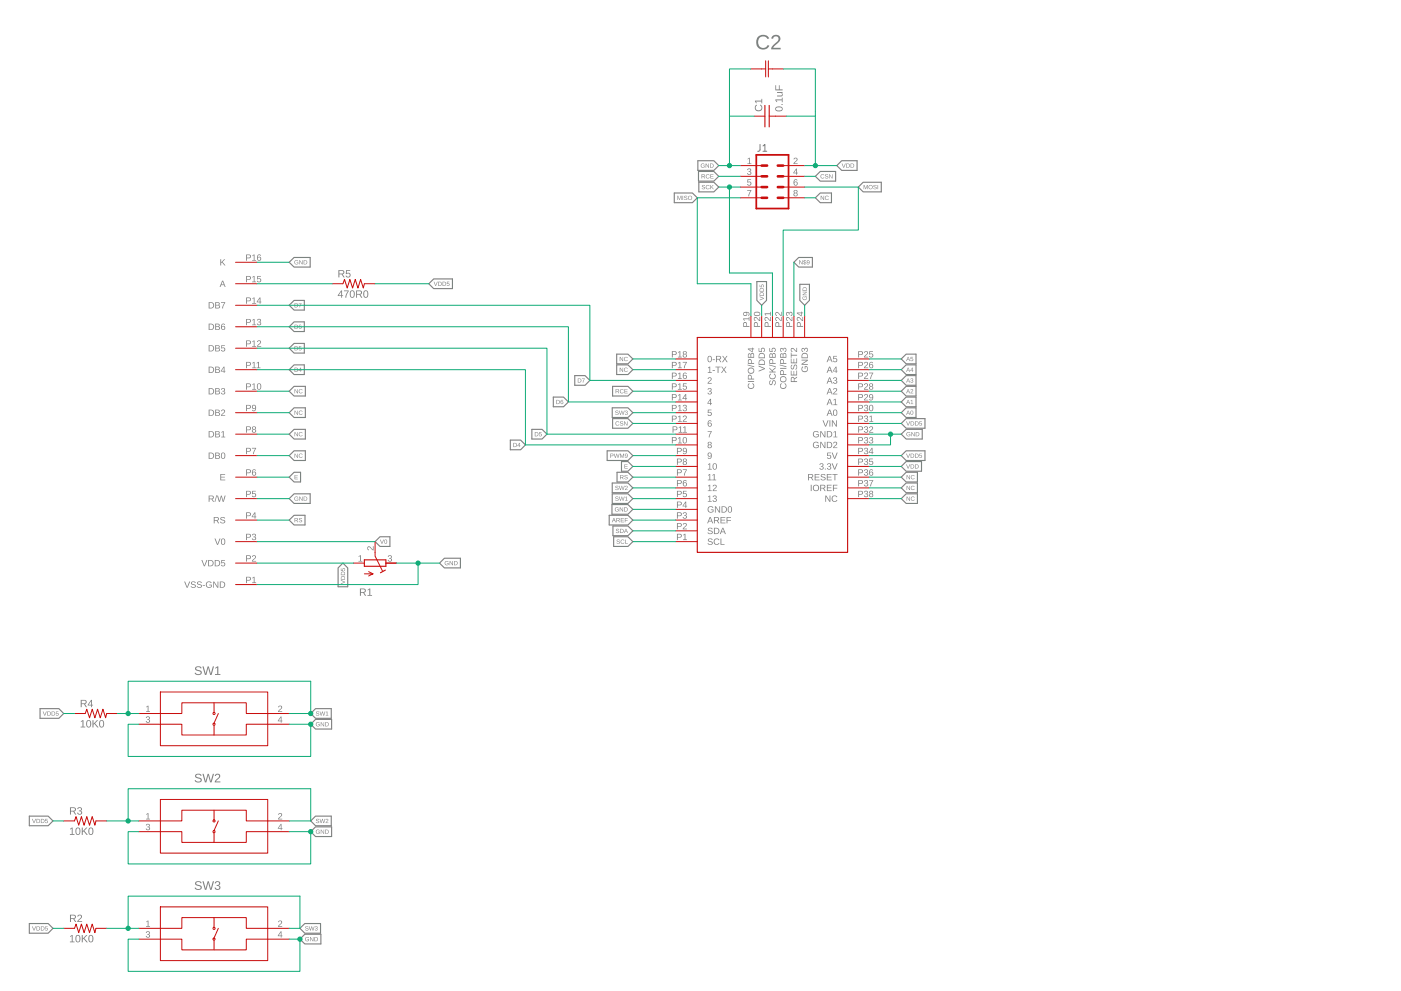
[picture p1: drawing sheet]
<?xml version="1.0" encoding="utf-8"?>
<!DOCTYPE eagle SYSTEM "eagle.dtd">
<!--
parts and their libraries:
3D_MIG_Controller: COPYRIGHT: Copyright (C) 2018 Accelerated Designs. All rights reserved
3D_MIG_Controller: COPYRIGHT: Copyright (C) 2023 Ultra Librarian. All rights reserved.
-->
<eagle version="9.6.2">
<drawing>
<settings>
<setting alwaysvectorfont="no"/>
<setting verticaltext="up"/>
</settings>
<grid distance="0.1" unitdist="inch" unit="inch" style="lines" multiple="1" display="no" altdistance="0.01" altunitdist="inch" altunit="inch"/>
<schematic xreflabel="%F%N/%S.%C%R" xrefpart="/%S.%C%R">
<libraries>
<library name="3D_MIG_Controller">
<symbols>
<symbol name="ADM1602K_1_X_16_HEADER_GENERIC_.1INCH">
<pin name="VSS-GND" x="-7.62" y="-15.24" length="middle"/>
<pin name="VDD5" x="-7.62" y="-10.16" length="middle"/>
<pin name="V0" x="-7.62" y="-5.08" length="middle"/>
<pin name="RS" x="-7.62" y="0" length="middle"/>
<pin name="R/W" x="-7.62" y="5.08" length="middle"/>
<pin name="E" x="-7.62" y="10.16" length="middle"/>
<pin name="DB0" x="-7.62" y="15.24" length="middle"/>
<pin name="DB1" x="-7.62" y="20.32" length="middle"/>
<pin name="DB2" x="-7.62" y="25.4" length="middle"/>
<pin name="DB3" x="-7.62" y="30.48" length="middle"/>
<pin name="DB4" x="-7.62" y="35.56" length="middle"/>
<pin name="DB5" x="-7.62" y="40.64" length="middle"/>
<pin name="DB6" x="-7.62" y="45.72" length="middle"/>
<pin name="DB7" x="-7.62" y="50.8" length="middle"/>
<pin name="A" x="-7.62" y="55.88" length="middle"/>
<pin name="K" x="-7.62" y="60.96" length="middle"/>
</symbol>
<symbol name="CONN_04X2">
<wire x1="3.81" y1="-7.62" x2="-3.81" y2="-7.62" width="0.4064" layer="94"/>
<wire x1="1.27" y1="-2.54" x2="2.54" y2="-2.54" width="0.6096" layer="94"/>
<wire x1="-3.81" y1="5.08" x2="-3.81" y2="-7.62" width="0.4064" layer="94"/>
<wire x1="3.81" y1="-7.62" x2="3.81" y2="5.08" width="0.4064" layer="94"/>
<wire x1="-3.81" y1="5.08" x2="3.81" y2="5.08" width="0.4064" layer="94"/>
<wire x1="1.27" y1="2.54" x2="2.54" y2="2.54" width="0.6096" layer="94"/>
<wire x1="1.27" y1="0" x2="2.54" y2="0" width="0.6096" layer="94"/>
<wire x1="-1.27" y1="-2.54" x2="-2.54" y2="-2.54" width="0.6096" layer="94"/>
<wire x1="-1.27" y1="2.54" x2="-2.54" y2="2.54" width="0.6096" layer="94"/>
<wire x1="-1.27" y1="0" x2="-2.54" y2="0" width="0.6096" layer="94"/>
<text x="-3.81" y="-9.906" size="1.778" layer="96" font="vector">&gt;VALUE</text>
<text x="-3.81" y="5.588" size="1.778" layer="95" font="vector">&gt;NAME</text>
<pin name="6" x="7.62" y="-2.54" visible="pad" length="middle" direction="pas" swaplevel="1" rot="R180"/>
<pin name="4" x="7.62" y="0" visible="pad" length="middle" direction="pas" swaplevel="1" rot="R180"/>
<pin name="2" x="7.62" y="2.54" visible="pad" length="middle" direction="pas" swaplevel="1" rot="R180"/>
<pin name="5" x="-7.62" y="-2.54" visible="pad" length="middle" direction="pas" swaplevel="1"/>
<pin name="3" x="-7.62" y="0" visible="pad" length="middle" direction="pas" swaplevel="1"/>
<pin name="1" x="-7.62" y="2.54" visible="pad" length="middle" direction="pas" swaplevel="1"/>
<pin name="7" x="-7.62" y="-5.08" visible="pad" length="middle" direction="pas" swaplevel="1"/>
<pin name="8" x="7.62" y="-5.08" visible="pad" length="middle" direction="pas" swaplevel="1" rot="R180"/>
<wire x1="1.27" y1="-5.08" x2="2.54" y2="-5.08" width="0.6096" layer="94"/>
<wire x1="-1.27" y1="-5.08" x2="-2.54" y2="-5.08" width="0.6096" layer="94"/>
</symbol>
<symbol name="SW_1SW_4P_2">
<pin name="1" x="2.54" y="0" visible="pad" length="middle" direction="pas"/>
<pin name="3" x="2.54" y="-2.54" visible="pad" length="middle" direction="pas"/>
<pin name="4" x="38.1" y="-2.54" visible="pad" length="middle" direction="pas" rot="R180"/>
<pin name="2" x="38.1" y="0" visible="pad" length="middle" direction="pas" rot="R180"/>
<wire x1="7.62" y1="5.08" x2="7.62" y2="0" width="0.1524" layer="94"/>
<wire x1="7.62" y1="0" x2="7.62" y2="-2.54" width="0.1524" layer="94"/>
<wire x1="7.62" y1="-2.54" x2="7.62" y2="-7.62" width="0.1524" layer="94"/>
<wire x1="7.62" y1="-7.62" x2="33.02" y2="-7.62" width="0.1524" layer="94"/>
<wire x1="33.02" y1="-7.62" x2="33.02" y2="-2.54" width="0.1524" layer="94"/>
<wire x1="33.02" y1="-2.54" x2="33.02" y2="0" width="0.1524" layer="94"/>
<wire x1="33.02" y1="0" x2="33.02" y2="5.08" width="0.1524" layer="94"/>
<wire x1="33.02" y1="5.08" x2="7.62" y2="5.08" width="0.1524" layer="94"/>
<wire x1="7.62" y1="0" x2="12.7" y2="0" width="0.1524" layer="94"/>
<wire x1="12.7" y1="0" x2="12.7" y2="2.54" width="0.1524" layer="94"/>
<wire x1="12.7" y1="2.54" x2="20.32" y2="2.54" width="0.1524" layer="94"/>
<wire x1="20.32" y1="2.54" x2="27.94" y2="2.54" width="0.1524" layer="94"/>
<wire x1="27.94" y1="2.54" x2="27.94" y2="0" width="0.1524" layer="94"/>
<wire x1="27.94" y1="0" x2="33.02" y2="0" width="0.1524" layer="94"/>
<wire x1="33.02" y1="-2.54" x2="27.94" y2="-2.54" width="0.1524" layer="94"/>
<wire x1="27.94" y1="-2.54" x2="27.94" y2="-5.08" width="0.1524" layer="94"/>
<wire x1="27.94" y1="-5.08" x2="20.32" y2="-5.08" width="0.1524" layer="94"/>
<wire x1="20.32" y1="-5.08" x2="12.7" y2="-5.08" width="0.1524" layer="94"/>
<wire x1="12.7" y1="-5.08" x2="12.7" y2="-2.54" width="0.1524" layer="94"/>
<wire x1="12.7" y1="-2.54" x2="7.62" y2="-2.54" width="0.1524" layer="94"/>
<wire x1="20.32" y1="2.54" x2="20.32" y2="0.254" width="0.1524" layer="94"/>
<wire x1="20.32" y1="-2.794" x2="20.32" y2="-5.08" width="0.1524" layer="94"/>
<wire x1="21.336" y1="0" x2="20.32" y2="-2.286" width="0.1524" layer="94"/>
<wire x1="20.32" y1="-0.254" x2="20.32" y2="0.254" width="0.127" layer="94" curve="-180"/>
<wire x1="20.32" y1="0.254" x2="20.32" y2="-0.254" width="0.127" layer="94" curve="-180"/>
<wire x1="20.32" y1="-2.794" x2="20.32" y2="-2.286" width="0.127" layer="94" curve="-180"/>
<wire x1="20.32" y1="-2.286" x2="20.32" y2="-2.794" width="0.127" layer="94" curve="-180"/>
<text x="15.5956" y="9.1186" size="2.0828" layer="95" ratio="6" rot="SR0">&gt;Name</text>
<text x="14.9606" y="6.5786" size="2.0828" layer="96" ratio="6" rot="SR0">&gt;Value</text>
</symbol>
<symbol name="ARDUINO_R3">
<pin name="SCL" x="-5.08" y="0" length="middle"/>
<pin name="SDA" x="-5.08" y="2.54" length="middle"/>
<pin name="AREF" x="-5.08" y="5.08" length="middle"/>
<pin name="GND0" x="-5.08" y="7.62" length="middle"/>
<pin name="13" x="-5.08" y="10.16" length="middle"/>
<pin name="12" x="-5.08" y="12.7" length="middle"/>
<pin name="11" x="-5.08" y="15.24" length="middle"/>
<pin name="10" x="-5.08" y="17.78" length="middle"/>
<pin name="9" x="-5.08" y="20.32" length="middle"/>
<pin name="8" x="-5.08" y="22.86" length="middle"/>
<pin name="7" x="-5.08" y="25.4" length="middle"/>
<pin name="6" x="-5.08" y="27.94" length="middle"/>
<pin name="5" x="-5.08" y="30.48" length="middle"/>
<pin name="4" x="-5.08" y="33.02" length="middle"/>
<pin name="3" x="-5.08" y="35.56" length="middle"/>
<pin name="2" x="-5.08" y="38.1" length="middle"/>
<pin name="1-TX" x="-5.08" y="40.64" length="middle"/>
<pin name="0-RX" x="-5.08" y="43.18" length="middle"/>
<pin name="CIPO/PB4" x="12.7" y="53.34" length="middle" rot="R270"/>
<pin name="VDD5" x="15.24" y="53.34" length="middle" rot="R270"/>
<pin name="SCK/PB5" x="17.78" y="53.34" length="middle" rot="R270"/>
<pin name="COPI/PB3" x="20.32" y="53.34" length="middle" rot="R270"/>
<pin name="RESET2" x="22.86" y="53.34" length="middle" rot="R270"/>
<pin name="GND3" x="25.4" y="53.34" length="middle" rot="R270"/>
<pin name="A5" x="40.64" y="43.18" length="middle" rot="R180"/>
<pin name="A4" x="40.64" y="40.64" length="middle" rot="R180"/>
<pin name="A3" x="40.64" y="38.1" length="middle" rot="R180"/>
<pin name="A2" x="40.64" y="35.56" length="middle" rot="R180"/>
<pin name="A1" x="40.64" y="33.02" length="middle" rot="R180"/>
<pin name="A0" x="40.64" y="30.48" length="middle" rot="R180"/>
<pin name="VIN" x="40.64" y="27.94" length="middle" rot="R180"/>
<pin name="GND1" x="40.64" y="25.4" length="middle" rot="R180"/>
<pin name="GND2" x="40.64" y="22.86" length="middle" rot="R180"/>
<pin name="5V" x="40.64" y="20.32" length="middle" rot="R180"/>
<pin name="3.3V" x="40.64" y="17.78" length="middle" rot="R180"/>
<pin name="RESET" x="40.64" y="15.24" length="middle" rot="R180"/>
<pin name="IOREF" x="40.64" y="12.7" length="middle" rot="R180"/>
<pin name="NC" x="40.64" y="10.16" length="middle" rot="R180"/>
<wire x1="0" y1="48.26" x2="0" y2="-2.54" width="0.254" layer="94"/>
<wire x1="0" y1="-2.54" x2="35.56" y2="-2.54" width="0.254" layer="94"/>
<wire x1="35.56" y1="-2.54" x2="35.56" y2="48.26" width="0.254" layer="94"/>
<wire x1="35.56" y1="48.26" x2="0" y2="48.26" width="0.254" layer="94"/>
</symbol>
<symbol name="R-TRIM-1">
<wire x1="0.762" y1="2.54" x2="0" y2="2.54" width="0.254" layer="94"/>
<wire x1="-0.762" y1="2.54" x2="-0.762" y2="-2.54" width="0.254" layer="94"/>
<wire x1="0.762" y1="-2.54" x2="0.762" y2="2.54" width="0.254" layer="94"/>
<wire x1="2.54" y1="0" x2="1.651" y2="0" width="0.1524" layer="94"/>
<wire x1="1.651" y1="0" x2="-1.8796" y2="1.7526" width="0.1524" layer="94"/>
<wire x1="0" y1="2.54" x2="0" y2="5.08" width="0.1524" layer="94"/>
<wire x1="0" y1="2.54" x2="-0.762" y2="2.54" width="0.254" layer="94"/>
<wire x1="-0.762" y1="-2.54" x2="0.762" y2="-2.54" width="0.254" layer="94"/>
<wire x1="-2.286" y1="1.27" x2="-1.651" y2="2.413" width="0.254" layer="94"/>
<wire x1="-2.54" y1="-2.54" x2="-2.54" y2="-0.508" width="0.1524" layer="94"/>
<wire x1="-2.54" y1="-0.508" x2="-3.048" y2="-1.524" width="0.1524" layer="94"/>
<wire x1="-2.54" y1="-0.508" x2="-2.032" y2="-1.524" width="0.1524" layer="94"/>
<text x="-5.969" y="-3.81" size="1.778" layer="95" rot="R90">&gt;NAME</text>
<text x="-3.81" y="-3.81" size="1.778" layer="96" rot="R90">&gt;VALUE</text>
<pin name="A" x="0" y="-5.08" visible="pad" length="short" direction="pas" rot="R90"/>
<pin name="E" x="0" y="5.08" visible="pad" length="short" direction="pas" rot="R270"/>
<pin name="S" x="5.08" y="0" visible="pad" length="short" direction="pas" rot="R180"/>
</symbol>
<symbol name="R-US">
<wire x1="-2.54" y1="0" x2="-2.159" y2="1.016" width="0.2032" layer="94"/>
<wire x1="-2.159" y1="1.016" x2="-1.524" y2="-1.016" width="0.2032" layer="94"/>
<wire x1="-1.524" y1="-1.016" x2="-0.889" y2="1.016" width="0.2032" layer="94"/>
<wire x1="-0.889" y1="1.016" x2="-0.254" y2="-1.016" width="0.2032" layer="94"/>
<wire x1="-0.254" y1="-1.016" x2="0.381" y2="1.016" width="0.2032" layer="94"/>
<wire x1="0.381" y1="1.016" x2="1.016" y2="-1.016" width="0.2032" layer="94"/>
<wire x1="1.016" y1="-1.016" x2="1.651" y2="1.016" width="0.2032" layer="94"/>
<wire x1="1.651" y1="1.016" x2="2.286" y2="-1.016" width="0.2032" layer="94"/>
<wire x1="2.286" y1="-1.016" x2="2.54" y2="0" width="0.2032" layer="94"/>
<text x="-3.81" y="1.4986" size="1.778" layer="95">&gt;NAME</text>
<text x="-3.81" y="-3.302" size="1.778" layer="96">&gt;VALUE</text>
<pin name="2" x="5.08" y="0" visible="off" length="short" direction="pas" swaplevel="1" rot="R180"/>
<pin name="1" x="-5.08" y="0" visible="off" length="short" direction="pas" swaplevel="1"/>
</symbol>
<symbol name="CAPH">
<pin name="2" x="7.62" y="0" visible="off" length="short" direction="pas" swaplevel="1" rot="R180"/>
<pin name="1" x="0" y="0" visible="off" length="short" direction="pas" swaplevel="1"/>
<wire x1="3.4798" y1="0" x2="3.4798" y2="1.905" width="0.2032" layer="94"/>
<wire x1="4.1148" y1="0" x2="4.1148" y2="1.905" width="0.2032" layer="94"/>
<text x="-5.1562" y="-5.5372" size="3.4798" layer="96" ratio="10" rot="SR0">&gt;Value</text>
<text x="-4.0894" y="2.0828" size="3.4798" layer="95" ratio="10" rot="SR0">&gt;Name</text>
<text x="-5.1562" y="-5.5372" size="3.4798" layer="96" ratio="10" rot="SR0">&gt;Value</text>
<text x="-4.0894" y="2.0828" size="3.4798" layer="95" ratio="10" rot="SR0">&gt;Name</text>
<text x="-5.1562" y="-5.5372" size="3.4798" layer="96" ratio="10" rot="SR0">&gt;Value</text>
<text x="-4.0894" y="2.0828" size="3.4798" layer="95" ratio="10" rot="SR0">&gt;Name</text>
<wire x1="3.4798" y1="-1.905" x2="3.4798" y2="0" width="0.2032" layer="94"/>
<wire x1="4.1148" y1="-1.905" x2="4.1148" y2="0" width="0.2032" layer="94"/>
<wire x1="4.1148" y1="0" x2="5.08" y2="0" width="0.2032" layer="94"/>
<wire x1="2.54" y1="0" x2="3.4798" y2="0" width="0.2032" layer="94"/>
<text x="-5.1562" y="-5.5372" size="3.4798" layer="96" ratio="10" rot="SR0">&gt;Value</text>
<text x="-4.0894" y="2.0828" size="3.4798" layer="95" ratio="10" rot="SR0">&gt;Name</text>
</symbol>
<symbol name="CAP_NON_POLARIZED">
<wire x1="-2.54" y1="0" x2="2.54" y2="0" width="0.254" layer="94"/>
<wire x1="0" y1="-1.016" x2="0" y2="-2.54" width="0.1524" layer="94"/>
<text x="1.016" y="0.635" size="1.778" layer="95">&gt;NAME</text>
<text x="1.016" y="-4.191" size="1.778" layer="96">&gt;VALUE</text>
<pin name="1" x="0" y="2.54" visible="off" length="short" direction="pas" swaplevel="1" rot="R270"/>
<pin name="2" x="0" y="-5.08" visible="off" length="short" direction="pas" swaplevel="1" rot="R90"/>
<wire x1="-2.54" y1="-1.016" x2="2.54" y2="-1.016" width="0.254" layer="94"/>
</symbol>
</symbols>
<devicesets>
<deviceset name="ADM1602K" prefix="LCD" uservalue="yes">
<gates>
<gate name="G$1" symbol="ADM1602K_1_X_16_HEADER_GENERIC_.1INCH" x="2.54" y="-22.86"/>
</gates>
<devices>
<device name="" package="ADM1602K">
<connects>
<connect gate="G$1" pin="A" pad="P15"/>
<connect gate="G$1" pin="DB0" pad="P7"/>
<connect gate="G$1" pin="DB1" pad="P8"/>
<connect gate="G$1" pin="DB2" pad="P9"/>
<connect gate="G$1" pin="DB3" pad="P10"/>
<connect gate="G$1" pin="DB4" pad="P11"/>
<connect gate="G$1" pin="DB5" pad="P12"/>
<connect gate="G$1" pin="DB6" pad="P13"/>
<connect gate="G$1" pin="DB7" pad="P14"/>
<connect gate="G$1" pin="E" pad="P6"/>
<connect gate="G$1" pin="K" pad="P16"/>
<connect gate="G$1" pin="R/W" pad="P5"/>
<connect gate="G$1" pin="RS" pad="P4"/>
<connect gate="G$1" pin="V0" pad="P3"/>
<connect gate="G$1" pin="VDD5" pad="P2"/>
<connect gate="G$1" pin="VSS-GND" pad="P1"/>
</connects>
<technologies>
<technology name=""/>
</technologies>
</device>
</devices>
</deviceset>
<deviceset name="CONN_04X2" prefix="J" uservalue="yes">
<gates>
<gate name="G$1" symbol="CONN_04X2" x="-0.254" y="1.27"/>
</gates>
<devices>
<device name="" package="2X4">
<connects>
<connect gate="G$1" pin="1" pad="1"/>
<connect gate="G$1" pin="2" pad="2"/>
<connect gate="G$1" pin="3" pad="3"/>
<connect gate="G$1" pin="4" pad="4"/>
<connect gate="G$1" pin="5" pad="5"/>
<connect gate="G$1" pin="6" pad="6"/>
<connect gate="G$1" pin="7" pad="7"/>
<connect gate="G$1" pin="8" pad="8"/>
</connects>
<technologies>
<technology name=""/>
</technologies>
</device>
</devices>
</deviceset>
<deviceset name="PTS810SJG250SMTRLFS" prefix="SW">
<gates>
<gate name="A" symbol="SW_1SW_4P_2" x="0" y="0"/>
</gates>
<devices>
<device name="" package="PTS810">
<connects>
<connect gate="A" pin="1" pad="1"/>
<connect gate="A" pin="2" pad="2"/>
<connect gate="A" pin="3" pad="3"/>
<connect gate="A" pin="4" pad="4"/>
</connects>
<technologies>
<technology name="">
<attribute name="BUILT_BY" value="EMA_Cory" constant="no"/>
<attribute name="COPYRIGHT" value="Copyright (C) 2018 Accelerated Designs. All rights reserved" constant="no"/>
<attribute name="DATASHEET" value="https://www.ckswitches.com/products/tactile/PTS810/#PTS810SJG250SMTRLFS" constant="no"/>
<attribute name="MANUFACTURER_PART_NUMBER" value="PTS810SJG250SMTRLFS" constant="no"/>
<attribute name="VENDOR" value="C&amp;K" constant="no"/>
</technology>
</technologies>
</device>
</devices>
</deviceset>
<deviceset name="ARDUINO_R3" prefix="AR" uservalue="yes">
<gates>
<gate name="G$1" symbol="ARDUINO_R3" x="-17.78" y="-25.4"/>
</gates>
<devices>
<device name="" package="ARDUINO_R3">
<connects>
<connect gate="G$1" pin="0-RX" pad="P18"/>
<connect gate="G$1" pin="1-TX" pad="P17"/>
<connect gate="G$1" pin="10" pad="P8"/>
<connect gate="G$1" pin="11" pad="P7"/>
<connect gate="G$1" pin="12" pad="P6"/>
<connect gate="G$1" pin="13" pad="P5"/>
<connect gate="G$1" pin="2" pad="P16"/>
<connect gate="G$1" pin="3" pad="P15"/>
<connect gate="G$1" pin="3.3V" pad="P35"/>
<connect gate="G$1" pin="4" pad="P14"/>
<connect gate="G$1" pin="5" pad="P13"/>
<connect gate="G$1" pin="5V" pad="P34"/>
<connect gate="G$1" pin="6" pad="P12"/>
<connect gate="G$1" pin="7" pad="P11"/>
<connect gate="G$1" pin="8" pad="P10"/>
<connect gate="G$1" pin="9" pad="P9"/>
<connect gate="G$1" pin="A0" pad="P30"/>
<connect gate="G$1" pin="A1" pad="P29"/>
<connect gate="G$1" pin="A2" pad="P28"/>
<connect gate="G$1" pin="A3" pad="P27"/>
<connect gate="G$1" pin="A4" pad="P26"/>
<connect gate="G$1" pin="A5" pad="P25"/>
<connect gate="G$1" pin="AREF" pad="P3"/>
<connect gate="G$1" pin="CIPO/PB4" pad="P19"/>
<connect gate="G$1" pin="COPI/PB3" pad="P22"/>
<connect gate="G$1" pin="GND0" pad="P4"/>
<connect gate="G$1" pin="GND1" pad="P32"/>
<connect gate="G$1" pin="GND2" pad="P33"/>
<connect gate="G$1" pin="GND3" pad="P24"/>
<connect gate="G$1" pin="IOREF" pad="P37"/>
<connect gate="G$1" pin="NC" pad="P38"/>
<connect gate="G$1" pin="RESET" pad="P36"/>
<connect gate="G$1" pin="RESET2" pad="P23"/>
<connect gate="G$1" pin="SCK/PB5" pad="P21"/>
<connect gate="G$1" pin="SCL" pad="P1"/>
<connect gate="G$1" pin="SDA" pad="P2"/>
<connect gate="G$1" pin="VDD5" pad="P20"/>
<connect gate="G$1" pin="VIN" pad="P31"/>
</connects>
<technologies>
<technology name=""/>
</technologies>
</device>
</devices>
</deviceset>
<deviceset name="R-TRIMM" prefix="R" uservalue="yes">
<gates>
<gate name="G$1" symbol="R-TRIM-1" x="0" y="0"/>
</gates>
<devices>
<device name="3103" package="RTRIM3103">
<connects>
<connect gate="G$1" pin="A" pad="1"/>
<connect gate="G$1" pin="E" pad="3"/>
<connect gate="G$1" pin="S" pad="2"/>
</connects>
<technologies>
<technology name=""/>
</technologies>
</device>
</devices>
</deviceset>
<deviceset name="R_0402_10K0" prefix="R" uservalue="yes">
<gates>
<gate name="G$1" symbol="R-US" x="0" y="0"/>
</gates>
<devices>
<device name="" package="0402">
<connects>
<connect gate="G$1" pin="1" pad="P$1"/>
<connect gate="G$1" pin="2" pad="P$2"/>
</connects>
<technologies>
<technology name="">
<attribute name="PARTNO" value="RMCF0402JT10K0" constant="no"/>
<attribute name="VALUE" value="10K0" constant="no"/>
</technology>
</technologies>
</device>
</devices>
</deviceset>
<deviceset name="R_0402_470R0" prefix="R" uservalue="yes">
<gates>
<gate name="G$1" symbol="R-US" x="0" y="0"/>
</gates>
<devices>
<device name="" package="0402">
<connects>
<connect gate="G$1" pin="1" pad="P$1"/>
<connect gate="G$1" pin="2" pad="P$2"/>
</connects>
<technologies>
<technology name="">
<attribute name="PARTNO" value="RMCF0402JT470R" constant="no"/>
<attribute name="VALUE" value="470R0" constant="no"/>
</technology>
</technologies>
</device>
</devices>
</deviceset>
<deviceset name="CAP_470UF_RAD_TH" prefix="C">
<gates>
<gate name="A" symbol="CAPH" x="0" y="0" swaplevel="1"/>
</gates>
<devices>
<device name="" package="CAP_YX_10X16_RUB">
<connects>
<connect gate="A" pin="1" pad="1"/>
<connect gate="A" pin="2" pad="2"/>
</connects>
<technologies>
<technology name="">
<attribute name="COPYRIGHT" value="Copyright (C) 2023 Ultra Librarian. All rights reserved." constant="no"/>
<attribute name="DIGIKEY_PART_NUMBER_1" value="1189-1890-ND" constant="no"/>
<attribute name="MANUFACTURER_PART_NUMBER" value="35ZLH470MEFC10X16" constant="no"/>
<attribute name="MFR_NAME" value="Rubycon" constant="no"/>
</technology>
</technologies>
</device>
</devices>
</deviceset>
<deviceset name="C_0402_0.1UF" prefix="C" uservalue="yes">
<gates>
<gate name="G$1" symbol="CAP_NON_POLARIZED" x="0" y="0.508"/>
</gates>
<devices>
<device name="" package="0402">
<connects>
<connect gate="G$1" pin="1" pad="P$1"/>
<connect gate="G$1" pin="2" pad="P$2"/>
</connects>
<technologies>
<technology name="">
<attribute name="PARTNO" value="CL05F104ZO5NNNC" constant="no"/>
<attribute name="VALUE" value="0.1uF" constant="no"/>
</technology>
</technologies>
</device>
</devices>
</deviceset>
</devicesets>
</library>
</libraries>
<attributes>
</attributes>
<variantdefs>
</variantdefs>
<classes>
<class number="0" name="default" width="0" drill="0">
</class>
</classes>
<parts>
<part name="LCD1" library="3D_MIG_Controller" deviceset="ADM1602K" device=""/>
<part name="J1" library="3D_MIG_Controller" deviceset="CONN_04X2" device=""/>
<part name="SW1" library="3D_MIG_Controller" deviceset="PTS810SJG250SMTRLFS" device=""/>
<part name="SW2" library="3D_MIG_Controller" deviceset="PTS810SJG250SMTRLFS" device=""/>
<part name="SW3" library="3D_MIG_Controller" deviceset="PTS810SJG250SMTRLFS" device=""/>
<part name="AR1" library="3D_MIG_Controller" deviceset="ARDUINO_R3" device=""/>
<part name="R1" library="3D_MIG_Controller" deviceset="R-TRIMM" device="3103"/>
<part name="R2" library="3D_MIG_Controller" deviceset="R_0402_10K0" device="" value="10K0"/>
<part name="R3" library="3D_MIG_Controller" deviceset="R_0402_10K0" device="" value="10K0"/>
<part name="R4" library="3D_MIG_Controller" deviceset="R_0402_10K0" device="" value="10K0"/>
<part name="R5" library="3D_MIG_Controller" deviceset="R_0402_470R0" device="" value="470R0"/>
<part name="C2" library="3D_MIG_Controller" deviceset="CAP_470UF_RAD_TH" device=""/>
<part name="C1" library="3D_MIG_Controller" deviceset="C_0402_0.1UF" device="" value="0.1uF"/>
</parts>
<sheets>
<sheet>
<plain>
</plain>
<instances>
<instance part="LCD1" gate="G$1" x="208.28" y="33.02" smashed="yes" rot="MR0"/>
<instance part="J1" gate="G$1" x="337.82" y="114.3" smashed="yes">
<attribute name="VALUE" x="334.01" y="106.934" size="1.778" layer="96" font="vector"/>
<attribute name="NAME" x="334.264" y="120.142" size="1.778" layer="95" font="vector"/>
</instance>
<instance part="SW1" gate="A" x="185.42" y="-12.7" smashed="yes">
<attribute name="NAME" x="201.0156" y="-3.5814" size="2.0828" layer="95" ratio="6" rot="SR0"/>
</instance>
<instance part="SW2" gate="A" x="185.42" y="-38.1" smashed="yes">
<attribute name="NAME" x="201.0156" y="-28.9814" size="2.0828" layer="95" ratio="6" rot="SR0"/>
</instance>
<instance part="SW3" gate="A" x="185.42" y="-63.5" smashed="yes">
<attribute name="NAME" x="201.0156" y="-54.3814" size="2.0828" layer="95" ratio="6" rot="SR0"/>
</instance>
<instance part="AR1" gate="G$1" x="320.04" y="27.94" smashed="yes"/>
<instance part="R1" gate="G$1" x="243.84" y="22.86" smashed="yes" rot="MR90">
<attribute name="NAME" x="240.03" y="16.891" size="1.778" layer="95" rot="MR180"/>
<attribute name="VALUE" x="240.03" y="19.05" size="1.778" layer="96" rot="MR180"/>
</instance>
<instance part="R2" gate="G$1" x="175.26" y="-63.5" smashed="yes">
<attribute name="NAME" x="171.45" y="-62.0014" size="1.778" layer="95"/>
<attribute name="VALUE" x="171.45" y="-66.802" size="1.778" layer="96"/>
</instance>
<instance part="R3" gate="G$1" x="175.26" y="-38.1" smashed="yes">
<attribute name="NAME" x="171.45" y="-36.6014" size="1.778" layer="95"/>
<attribute name="VALUE" x="171.45" y="-41.402" size="1.778" layer="96"/>
</instance>
<instance part="R4" gate="G$1" x="177.8" y="-12.7" smashed="yes">
<attribute name="NAME" x="173.99" y="-11.2014" size="1.778" layer="95"/>
<attribute name="VALUE" x="173.99" y="-16.002" size="1.778" layer="96"/>
</instance>
<instance part="R5" gate="G$1" x="238.76" y="88.9" smashed="yes">
<attribute name="NAME" x="234.95" y="90.3986" size="1.778" layer="95"/>
<attribute name="VALUE" x="234.95" y="85.598" size="1.778" layer="96"/>
</instance>
<instance part="C2" gate="A" x="332.74" y="139.7" smashed="yes">
<attribute name="NAME" x="333.7306" y="144.3228" size="3.4798" layer="95" ratio="10" rot="SR0"/>
</instance>
<instance part="C1" gate="G$1" x="336.042" y="128.524" smashed="yes" rot="R90">
<attribute name="NAME" x="335.407" y="129.54" size="1.778" layer="95" rot="R90"/>
<attribute name="VALUE" x="340.233" y="129.54" size="1.778" layer="96" rot="R90"/>
</instance>
</instances>
<busses>
</busses>
<nets>
<net name="VDD5" class="0">
<segment>
<pinref part="AR1" gate="G$1" pin="VDD5"/>
<wire x1="335.28" y1="83.82" x2="335.28" y2="81.28" width="0.1524" layer="91"/>
<label x="335.28" y="83.82" size="1.016" layer="95" rot="R90" xref="yes"/>
</segment>
<segment>
<pinref part="AR1" gate="G$1" pin="5V"/>
<wire x1="360.68" y1="48.26" x2="368.3" y2="48.26" width="0.1524" layer="91"/>
<label x="368.3" y="48.26" size="1.016" layer="95" xref="yes"/>
</segment>
<segment>
<pinref part="AR1" gate="G$1" pin="VIN"/>
<wire x1="360.68" y1="55.88" x2="368.3" y2="55.88" width="0.1524" layer="91"/>
<label x="368.3" y="55.88" size="1.016" layer="95" xref="yes"/>
</segment>
<segment>
<pinref part="LCD1" gate="G$1" pin="VDD5"/>
<label x="236.22" y="22.86" size="1.016" layer="95" rot="R270" xref="yes"/>
<pinref part="R1" gate="G$1" pin="A"/>
<wire x1="238.76" y1="22.86" x2="215.9" y2="22.86" width="0.1524" layer="91"/>
</segment>
<segment>
<pinref part="R2" gate="G$1" pin="1"/>
<wire x1="170.18" y1="-63.5" x2="167.64" y2="-63.5" width="0.1524" layer="91"/>
<label x="167.64" y="-63.5" size="1.016" layer="95" rot="R180" xref="yes"/>
</segment>
<segment>
<pinref part="R3" gate="G$1" pin="1"/>
<wire x1="170.18" y1="-38.1" x2="167.64" y2="-38.1" width="0.1524" layer="91"/>
<label x="167.64" y="-38.1" size="1.016" layer="95" rot="R180" xref="yes"/>
</segment>
<segment>
<pinref part="R4" gate="G$1" pin="1"/>
<wire x1="172.72" y1="-12.7" x2="170.18" y2="-12.7" width="0.1524" layer="91"/>
<label x="170.18" y="-12.7" size="1.016" layer="95" rot="R180" xref="yes"/>
</segment>
<segment>
<pinref part="R5" gate="G$1" pin="2"/>
<wire x1="243.84" y1="88.9" x2="256.54" y2="88.9" width="0.1524" layer="91"/>
<label x="256.54" y="88.9" size="1.016" layer="95" xref="yes"/>
</segment>
</net>
<net name="GND" class="0">
<segment>
<pinref part="AR1" gate="G$1" pin="GND3"/>
<wire x1="345.44" y1="83.82" x2="345.44" y2="81.28" width="0.1524" layer="91"/>
<label x="345.44" y="83.82" size="1.016" layer="95" rot="R90" xref="yes"/>
</segment>
<segment>
<pinref part="LCD1" gate="G$1" pin="VSS-GND"/>
<pinref part="R1" gate="G$1" pin="E"/>
<wire x1="248.92" y1="22.86" x2="254" y2="22.86" width="0.1524" layer="91"/>
<wire x1="254" y1="22.86" x2="254" y2="17.78" width="0.1524" layer="91"/>
<wire x1="254" y1="17.78" x2="215.9" y2="17.78" width="0.1524" layer="91"/>
<wire x1="254" y1="22.86" x2="259.08" y2="22.86" width="0.1524" layer="91"/>
<junction x="254" y="22.86"/>
<label x="259.08" y="22.86" size="1.016" layer="95" xref="yes"/>
</segment>
<segment>
<pinref part="AR1" gate="G$1" pin="GND1"/>
<wire x1="360.68" y1="53.34" x2="365.76" y2="53.34" width="0.1524" layer="91"/>
<pinref part="AR1" gate="G$1" pin="GND2"/>
<wire x1="365.76" y1="53.34" x2="368.3" y2="53.34" width="0.1524" layer="91"/>
<wire x1="360.68" y1="50.8" x2="365.76" y2="50.8" width="0.1524" layer="91"/>
<wire x1="365.76" y1="50.8" x2="365.76" y2="53.34" width="0.1524" layer="91"/>
<junction x="365.76" y="53.34"/>
<label x="368.3" y="53.34" size="1.016" layer="95" xref="yes"/>
</segment>
<segment>
<pinref part="AR1" gate="G$1" pin="GND0"/>
<wire x1="314.96" y1="35.56" x2="304.8" y2="35.56" width="0.1524" layer="91"/>
<label x="304.8" y="35.56" size="1.016" layer="95" rot="R180" xref="yes"/>
</segment>
<segment>
<pinref part="SW3" gate="A" pin="4"/>
<wire x1="223.52" y1="-66.04" x2="226.06" y2="-66.04" width="0.1524" layer="91"/>
<pinref part="SW3" gate="A" pin="3"/>
<wire x1="187.96" y1="-66.04" x2="185.42" y2="-66.04" width="0.1524" layer="91"/>
<wire x1="185.42" y1="-66.04" x2="185.42" y2="-73.66" width="0.1524" layer="91"/>
<wire x1="185.42" y1="-73.66" x2="226.06" y2="-73.66" width="0.1524" layer="91"/>
<wire x1="226.06" y1="-73.66" x2="226.06" y2="-66.04" width="0.1524" layer="91"/>
<junction x="226.06" y="-66.04"/>
<label x="226.06" y="-66.04" size="1.016" layer="95" xref="yes"/>
</segment>
<segment>
<pinref part="SW2" gate="A" pin="4"/>
<pinref part="SW2" gate="A" pin="3"/>
<wire x1="228.6" y1="-40.64" x2="223.52" y2="-40.64" width="0.1524" layer="91"/>
<wire x1="187.96" y1="-40.64" x2="185.42" y2="-40.64" width="0.1524" layer="91"/>
<wire x1="185.42" y1="-40.64" x2="185.42" y2="-48.26" width="0.1524" layer="91"/>
<wire x1="185.42" y1="-48.26" x2="228.6" y2="-48.26" width="0.1524" layer="91"/>
<wire x1="228.6" y1="-48.26" x2="228.6" y2="-40.64" width="0.1524" layer="91"/>
<junction x="228.6" y="-40.64"/>
<label x="228.6" y="-40.64" size="1.016" layer="95" xref="yes"/>
</segment>
<segment>
<pinref part="SW1" gate="A" pin="4"/>
<pinref part="SW1" gate="A" pin="3"/>
<wire x1="228.6" y1="-15.24" x2="223.52" y2="-15.24" width="0.1524" layer="91"/>
<wire x1="187.96" y1="-15.24" x2="185.42" y2="-15.24" width="0.1524" layer="91"/>
<wire x1="185.42" y1="-15.24" x2="185.42" y2="-22.86" width="0.1524" layer="91"/>
<wire x1="185.42" y1="-22.86" x2="228.6" y2="-22.86" width="0.1524" layer="91"/>
<wire x1="228.6" y1="-22.86" x2="228.6" y2="-15.24" width="0.1524" layer="91"/>
<junction x="228.6" y="-15.24"/>
<label x="228.6" y="-15.24" size="1.016" layer="95" xref="yes"/>
</segment>
<segment>
<pinref part="LCD1" gate="G$1" pin="R/W"/>
<wire x1="215.9" y1="38.1" x2="223.52" y2="38.1" width="0.1524" layer="91"/>
<label x="223.52" y="38.1" size="1.016" layer="95" xref="yes"/>
</segment>
<segment>
<pinref part="LCD1" gate="G$1" pin="K"/>
<wire x1="215.9" y1="93.98" x2="223.52" y2="93.98" width="0.1524" layer="91"/>
<label x="223.52" y="93.98" size="1.016" layer="95" xref="yes"/>
</segment>
<segment>
<pinref part="J1" gate="G$1" pin="1"/>
<wire x1="330.2" y1="116.84" x2="327.66" y2="116.84" width="0.1524" layer="91"/>
<label x="325.12" y="116.84" size="1.016" layer="95" rot="R180" xref="yes"/>
<pinref part="C2" gate="A" pin="1"/>
<wire x1="327.66" y1="116.84" x2="325.12" y2="116.84" width="0.1524" layer="91"/>
<wire x1="332.74" y1="139.7" x2="327.66" y2="139.7" width="0.1524" layer="91"/>
<wire x1="327.66" y1="139.7" x2="327.66" y2="129.54" width="0.1524" layer="91"/>
<junction x="327.66" y="116.84"/>
<pinref part="C1" gate="G$1" pin="1"/>
<wire x1="327.66" y1="128.524" x2="327.66" y2="116.84" width="0.1524" layer="91"/>
<wire x1="333.502" y1="128.524" x2="327.66" y2="128.524" width="0.1524" layer="91"/>
<wire x1="327.66" y1="128.524" x2="327.66" y2="129.54" width="0.1524" layer="91"/>
</segment>
</net>
<net name="SCK" class="0">
<segment>
<pinref part="AR1" gate="G$1" pin="SCK/PB5"/>
<wire x1="337.82" y1="91.44" x2="337.82" y2="81.28" width="0.1524" layer="91"/>
<wire x1="337.82" y1="91.44" x2="327.66" y2="91.44" width="0.1524" layer="91"/>
<pinref part="J1" gate="G$1" pin="5"/>
<wire x1="330.2" y1="111.76" x2="327.66" y2="111.76" width="0.1524" layer="91"/>
<label x="325.12" y="111.76" size="1.016" layer="95" rot="R180" xref="yes"/>
<wire x1="327.66" y1="111.76" x2="325.12" y2="111.76" width="0.1524" layer="91"/>
<wire x1="327.66" y1="91.44" x2="327.66" y2="111.76" width="0.1524" layer="91"/>
<junction x="327.66" y="111.76"/>
</segment>
</net>
<net name="VDD" class="0">
<segment>
<pinref part="AR1" gate="G$1" pin="3.3V"/>
<wire x1="360.68" y1="45.72" x2="368.3" y2="45.72" width="0.1524" layer="91"/>
<label x="368.3" y="45.72" size="1.016" layer="95" xref="yes"/>
</segment>
<segment>
<pinref part="J1" gate="G$1" pin="2"/>
<wire x1="345.44" y1="116.84" x2="347.98" y2="116.84" width="0.1524" layer="91"/>
<label x="353.06" y="116.84" size="1.016" layer="95" xref="yes"/>
<pinref part="C2" gate="A" pin="2"/>
<wire x1="347.98" y1="116.84" x2="353.06" y2="116.84" width="0.1524" layer="91"/>
<wire x1="340.36" y1="139.7" x2="347.98" y2="139.7" width="0.1524" layer="91"/>
<wire x1="347.98" y1="139.7" x2="347.98" y2="129.54" width="0.1524" layer="91"/>
<junction x="347.98" y="116.84"/>
<pinref part="C1" gate="G$1" pin="2"/>
<wire x1="347.98" y1="128.524" x2="347.98" y2="116.84" width="0.1524" layer="91"/>
<wire x1="341.122" y1="128.524" x2="347.98" y2="128.524" width="0.1524" layer="91"/>
<wire x1="347.98" y1="128.524" x2="347.98" y2="129.54" width="0.1524" layer="91"/>
</segment>
</net>
<net name="NC" class="0">
<segment>
<pinref part="AR1" gate="G$1" pin="IOREF"/>
<wire x1="360.68" y1="40.64" x2="368.3" y2="40.64" width="0.1524" layer="91"/>
<label x="368.3" y="40.64" size="1.016" layer="95" xref="yes"/>
</segment>
<segment>
<pinref part="AR1" gate="G$1" pin="RESET"/>
<wire x1="360.68" y1="43.18" x2="368.3" y2="43.18" width="0.1524" layer="91"/>
<label x="368.3" y="43.18" size="1.016" layer="95" xref="yes"/>
</segment>
<segment>
<pinref part="AR1" gate="G$1" pin="NC"/>
<wire x1="360.68" y1="38.1" x2="368.3" y2="38.1" width="0.1524" layer="91"/>
<label x="368.3" y="38.1" size="1.016" layer="95" xref="yes"/>
</segment>
<segment>
<pinref part="LCD1" gate="G$1" pin="DB0"/>
<wire x1="215.9" y1="48.26" x2="223.52" y2="48.26" width="0.1524" layer="91"/>
<label x="223.52" y="48.26" size="1.016" layer="95" xref="yes"/>
</segment>
<segment>
<pinref part="LCD1" gate="G$1" pin="DB1"/>
<wire x1="215.9" y1="53.34" x2="223.52" y2="53.34" width="0.1524" layer="91"/>
<label x="223.52" y="53.34" size="1.016" layer="95" xref="yes"/>
</segment>
<segment>
<pinref part="LCD1" gate="G$1" pin="DB2"/>
<wire x1="215.9" y1="58.42" x2="223.52" y2="58.42" width="0.1524" layer="91"/>
<label x="223.52" y="58.42" size="1.016" layer="95" xref="yes"/>
</segment>
<segment>
<pinref part="LCD1" gate="G$1" pin="DB3"/>
<wire x1="215.9" y1="63.5" x2="223.52" y2="63.5" width="0.1524" layer="91"/>
<label x="223.52" y="63.5" size="1.016" layer="95" xref="yes"/>
</segment>
<segment>
<pinref part="AR1" gate="G$1" pin="0-RX"/>
<wire x1="314.96" y1="71.12" x2="304.8" y2="71.12" width="0.1524" layer="91"/>
<label x="304.8" y="71.12" size="1.016" layer="95" rot="R180" xref="yes"/>
</segment>
<segment>
<pinref part="AR1" gate="G$1" pin="1-TX"/>
<wire x1="314.96" y1="68.58" x2="304.8" y2="68.58" width="0.1524" layer="91"/>
<label x="304.8" y="68.58" size="1.016" layer="95" rot="R180" xref="yes"/>
</segment>
<segment>
<pinref part="J1" gate="G$1" pin="8"/>
<wire x1="345.44" y1="109.22" x2="347.98" y2="109.22" width="0.1524" layer="91"/>
<label x="347.98" y="109.22" size="1.016" layer="95" xref="yes"/>
</segment>
</net>
<net name="PWM9" class="0">
<segment>
<pinref part="AR1" gate="G$1" pin="9"/>
<wire x1="314.96" y1="48.26" x2="304.8" y2="48.26" width="0.1524" layer="91"/>
<label x="304.8" y="48.26" size="1.016" layer="95" rot="R180" xref="yes"/>
</segment>
</net>
<net name="SW1" class="0">
<segment>
<pinref part="SW1" gate="A" pin="2"/>
<wire x1="223.52" y1="-12.7" x2="228.6" y2="-12.7" width="0.1524" layer="91"/>
<label x="228.6" y="-12.7" size="1.016" layer="95" xref="yes"/>
<pinref part="R4" gate="G$1" pin="2"/>
<pinref part="SW1" gate="A" pin="1"/>
<wire x1="187.96" y1="-12.7" x2="185.42" y2="-12.7" width="0.1524" layer="91"/>
<wire x1="185.42" y1="-12.7" x2="182.88" y2="-12.7" width="0.1524" layer="91"/>
<wire x1="185.42" y1="-12.7" x2="185.42" y2="-5.08" width="0.1524" layer="91"/>
<wire x1="185.42" y1="-5.08" x2="228.6" y2="-5.08" width="0.1524" layer="91"/>
<junction x="185.42" y="-12.7"/>
<wire x1="228.6" y1="-5.08" x2="228.6" y2="-12.7" width="0.1524" layer="91"/>
<junction x="228.6" y="-12.7"/>
</segment>
<segment>
<pinref part="AR1" gate="G$1" pin="13"/>
<wire x1="314.96" y1="38.1" x2="304.8" y2="38.1" width="0.1524" layer="91"/>
<label x="304.8" y="38.1" size="1.016" layer="95" rot="R180" xref="yes"/>
</segment>
</net>
<net name="SW2" class="0">
<segment>
<pinref part="SW2" gate="A" pin="2"/>
<wire x1="223.52" y1="-38.1" x2="228.6" y2="-38.1" width="0.1524" layer="91"/>
<label x="228.6" y="-38.1" size="1.016" layer="95" xref="yes"/>
<pinref part="R3" gate="G$1" pin="2"/>
<pinref part="SW2" gate="A" pin="1"/>
<wire x1="187.96" y1="-38.1" x2="185.42" y2="-38.1" width="0.1524" layer="91"/>
<wire x1="185.42" y1="-38.1" x2="180.34" y2="-38.1" width="0.1524" layer="91"/>
<wire x1="185.42" y1="-38.1" x2="185.42" y2="-30.48" width="0.1524" layer="91"/>
<wire x1="185.42" y1="-30.48" x2="228.6" y2="-30.48" width="0.1524" layer="91"/>
<junction x="185.42" y="-38.1"/>
<wire x1="228.6" y1="-30.48" x2="228.6" y2="-38.1" width="0.1524" layer="91"/>
</segment>
<segment>
<pinref part="AR1" gate="G$1" pin="12"/>
<wire x1="314.96" y1="40.64" x2="304.8" y2="40.64" width="0.1524" layer="91"/>
<label x="304.8" y="40.64" size="1.016" layer="95" rot="R180" xref="yes"/>
</segment>
</net>
<net name="A5" class="0">
<segment>
<pinref part="AR1" gate="G$1" pin="A5"/>
<wire x1="360.68" y1="71.12" x2="368.3" y2="71.12" width="0.1524" layer="91"/>
<label x="368.3" y="71.12" size="1.016" layer="95" xref="yes"/>
</segment>
</net>
<net name="A4" class="0">
<segment>
<pinref part="AR1" gate="G$1" pin="A4"/>
<wire x1="360.68" y1="68.58" x2="368.3" y2="68.58" width="0.1524" layer="91"/>
<label x="368.3" y="68.58" size="1.016" layer="95" xref="yes"/>
</segment>
</net>
<net name="A3" class="0">
<segment>
<pinref part="AR1" gate="G$1" pin="A3"/>
<wire x1="360.68" y1="66.04" x2="368.3" y2="66.04" width="0.1524" layer="91"/>
<label x="368.3" y="66.04" size="1.016" layer="95" xref="yes"/>
</segment>
</net>
<net name="A2" class="0">
<segment>
<pinref part="AR1" gate="G$1" pin="A2"/>
<wire x1="360.68" y1="63.5" x2="368.3" y2="63.5" width="0.1524" layer="91"/>
<label x="368.3" y="63.5" size="1.016" layer="95" xref="yes"/>
</segment>
</net>
<net name="A1" class="0">
<segment>
<pinref part="AR1" gate="G$1" pin="A1"/>
<wire x1="360.68" y1="60.96" x2="368.3" y2="60.96" width="0.1524" layer="91"/>
<label x="368.3" y="60.96" size="1.016" layer="95" xref="yes"/>
</segment>
</net>
<net name="A0" class="0">
<segment>
<pinref part="AR1" gate="G$1" pin="A0"/>
<wire x1="360.68" y1="58.42" x2="368.3" y2="58.42" width="0.1524" layer="91"/>
<label x="368.3" y="58.42" size="1.016" layer="95" xref="yes"/>
</segment>
</net>
<net name="AREF" class="0">
<segment>
<pinref part="AR1" gate="G$1" pin="AREF"/>
<wire x1="314.96" y1="33.02" x2="304.8" y2="33.02" width="0.1524" layer="91"/>
<label x="304.8" y="33.02" size="1.016" layer="95" rot="R180" xref="yes"/>
</segment>
</net>
<net name="SDA" class="0">
<segment>
<pinref part="AR1" gate="G$1" pin="SDA"/>
<wire x1="314.96" y1="30.48" x2="304.8" y2="30.48" width="0.1524" layer="91"/>
<label x="304.8" y="30.48" size="1.016" layer="95" rot="R180" xref="yes"/>
</segment>
</net>
<net name="SCL" class="0">
<segment>
<pinref part="AR1" gate="G$1" pin="SCL"/>
<wire x1="314.96" y1="27.94" x2="304.8" y2="27.94" width="0.1524" layer="91"/>
<label x="304.8" y="27.94" size="1.016" layer="95" rot="R180" xref="yes"/>
</segment>
</net>
<net name="D4" class="0">
<segment>
<label x="279.4" y="50.8" size="1.016" layer="95" rot="R180" xref="yes"/>
<pinref part="LCD1" gate="G$1" pin="DB4"/>
<label x="223.52" y="68.58" size="1.016" layer="95" xref="yes"/>
<wire x1="279.4" y1="50.8" x2="279.4" y2="68.58" width="0.1524" layer="91"/>
<wire x1="279.4" y1="68.58" x2="215.9" y2="68.58" width="0.1524" layer="91"/>
<pinref part="AR1" gate="G$1" pin="8"/>
<wire x1="314.96" y1="50.8" x2="279.4" y2="50.8" width="0.1524" layer="91"/>
</segment>
</net>
<net name="D5" class="0">
<segment>
<label x="284.48" y="53.34" size="1.016" layer="95" rot="R180" xref="yes"/>
<pinref part="LCD1" gate="G$1" pin="DB5"/>
<label x="223.52" y="73.66" size="1.016" layer="95" xref="yes"/>
<wire x1="284.48" y1="53.34" x2="284.48" y2="73.66" width="0.1524" layer="91"/>
<wire x1="284.48" y1="73.66" x2="215.9" y2="73.66" width="0.1524" layer="91"/>
<pinref part="AR1" gate="G$1" pin="7"/>
<wire x1="314.96" y1="53.34" x2="284.48" y2="53.34" width="0.1524" layer="91"/>
</segment>
</net>
<net name="D6" class="0">
<segment>
<pinref part="AR1" gate="G$1" pin="4"/>
<label x="289.56" y="60.96" size="1.016" layer="95" rot="R180" xref="yes"/>
<wire x1="314.96" y1="60.96" x2="289.56" y2="60.96" width="0.1524" layer="91"/>
<pinref part="LCD1" gate="G$1" pin="DB6"/>
<label x="223.52" y="78.74" size="1.016" layer="95" xref="yes"/>
<wire x1="289.56" y1="60.96" x2="289.56" y2="78.74" width="0.1524" layer="91"/>
<wire x1="289.56" y1="78.74" x2="215.9" y2="78.74" width="0.1524" layer="91"/>
</segment>
</net>
<net name="D7" class="0">
<segment>
<pinref part="AR1" gate="G$1" pin="2"/>
<label x="294.64" y="66.04" size="1.016" layer="95" rot="R180" xref="yes"/>
<wire x1="314.96" y1="66.04" x2="294.64" y2="66.04" width="0.1524" layer="91"/>
<wire x1="294.64" y1="66.04" x2="294.64" y2="83.82" width="0.1524" layer="91"/>
<pinref part="LCD1" gate="G$1" pin="DB7"/>
<label x="223.52" y="83.82" size="1.016" layer="95" xref="yes"/>
<wire x1="294.64" y1="83.82" x2="215.9" y2="83.82" width="0.1524" layer="91"/>
</segment>
</net>
<net name="N$39" class="0">
<segment>
<pinref part="LCD1" gate="G$1" pin="A"/>
<wire x1="215.9" y1="88.9" x2="233.68" y2="88.9" width="0.1524" layer="91"/>
<pinref part="R5" gate="G$1" pin="1"/>
</segment>
</net>
<net name="E" class="0">
<segment>
<pinref part="LCD1" gate="G$1" pin="E"/>
<wire x1="215.9" y1="43.18" x2="223.52" y2="43.18" width="0.1524" layer="91"/>
<label x="223.52" y="43.18" size="1.016" layer="95" xref="yes"/>
</segment>
<segment>
<pinref part="AR1" gate="G$1" pin="10"/>
<wire x1="314.96" y1="45.72" x2="304.8" y2="45.72" width="0.1524" layer="91"/>
<label x="304.8" y="45.72" size="1.016" layer="95" rot="R180" xref="yes"/>
</segment>
</net>
<net name="RS" class="0">
<segment>
<pinref part="LCD1" gate="G$1" pin="RS"/>
<wire x1="215.9" y1="33.02" x2="223.52" y2="33.02" width="0.1524" layer="91"/>
<label x="223.52" y="33.02" size="1.016" layer="95" xref="yes"/>
</segment>
<segment>
<pinref part="AR1" gate="G$1" pin="11"/>
<wire x1="314.96" y1="43.18" x2="304.8" y2="43.18" width="0.1524" layer="91"/>
<label x="304.8" y="43.18" size="1.016" layer="95" rot="R180" xref="yes"/>
</segment>
</net>
<net name="V0" class="0">
<segment>
<pinref part="LCD1" gate="G$1" pin="V0"/>
<label x="243.84" y="27.94" size="1.016" layer="95" xref="yes"/>
<pinref part="R1" gate="G$1" pin="S"/>
<wire x1="215.9" y1="27.94" x2="243.84" y2="27.94" width="0.1524" layer="91"/>
</segment>
</net>
<net name="SW3" class="0">
<segment>
<pinref part="SW3" gate="A" pin="2"/>
<wire x1="223.52" y1="-63.5" x2="226.06" y2="-63.5" width="0.1524" layer="91"/>
<label x="226.06" y="-63.5" size="1.016" layer="95" xref="yes"/>
<pinref part="R2" gate="G$1" pin="2"/>
<pinref part="SW3" gate="A" pin="1"/>
<wire x1="187.96" y1="-63.5" x2="185.42" y2="-63.5" width="0.1524" layer="91"/>
<wire x1="185.42" y1="-63.5" x2="180.34" y2="-63.5" width="0.1524" layer="91"/>
<wire x1="185.42" y1="-63.5" x2="185.42" y2="-55.88" width="0.1524" layer="91"/>
<wire x1="185.42" y1="-55.88" x2="226.06" y2="-55.88" width="0.1524" layer="91"/>
<junction x="185.42" y="-63.5"/>
<wire x1="226.06" y1="-55.88" x2="226.06" y2="-63.5" width="0.1524" layer="91"/>
</segment>
<segment>
<pinref part="AR1" gate="G$1" pin="5"/>
<wire x1="314.96" y1="58.42" x2="304.8" y2="58.42" width="0.1524" layer="91"/>
<label x="304.8" y="58.42" size="1.016" layer="95" rot="R180" xref="yes"/>
</segment>
</net>
<net name="RCE" class="0">
<segment>
<pinref part="AR1" gate="G$1" pin="3"/>
<wire x1="314.96" y1="63.5" x2="304.8" y2="63.5" width="0.1524" layer="91"/>
<label x="304.8" y="63.5" size="1.016" layer="95" rot="R180" xref="yes"/>
</segment>
<segment>
<pinref part="J1" gate="G$1" pin="3"/>
<wire x1="330.2" y1="114.3" x2="325.12" y2="114.3" width="0.1524" layer="91"/>
<label x="325.12" y="114.3" size="1.016" layer="95" rot="R180" xref="yes"/>
</segment>
</net>
<net name="MISO" class="0">
<segment>
<pinref part="J1" gate="G$1" pin="7"/>
<wire x1="330.2" y1="109.22" x2="320.04" y2="109.22" width="0.1524" layer="91"/>
<label x="320.04" y="109.22" size="1.016" layer="95" rot="R180" xref="yes"/>
<wire x1="320.04" y1="109.22" x2="320.04" y2="88.9" width="0.1524" layer="91"/>
<pinref part="AR1" gate="G$1" pin="CIPO/PB4"/>
<wire x1="332.74" y1="88.9" x2="332.74" y2="81.28" width="0.1524" layer="91"/>
<wire x1="320.04" y1="88.9" x2="332.74" y2="88.9" width="0.1524" layer="91"/>
</segment>
</net>
<net name="N$9" class="0">
<segment>
<pinref part="AR1" gate="G$1" pin="RESET2"/>
<wire x1="342.9" y1="93.98" x2="342.9" y2="81.28" width="0.1524" layer="91"/>
<label x="342.9" y="93.98" size="1.016" layer="95" xref="yes"/>
</segment>
</net>
<net name="CSN" class="0">
<segment>
<pinref part="J1" gate="G$1" pin="4"/>
<wire x1="345.44" y1="114.3" x2="347.98" y2="114.3" width="0.1524" layer="91"/>
<label x="347.98" y="114.3" size="1.016" layer="95" xref="yes"/>
</segment>
<segment>
<pinref part="AR1" gate="G$1" pin="6"/>
<wire x1="314.96" y1="55.88" x2="304.8" y2="55.88" width="0.1524" layer="91"/>
<label x="304.8" y="55.88" size="1.016" layer="95" rot="R180" xref="yes"/>
</segment>
</net>
<net name="MOSI" class="0">
<segment>
<pinref part="AR1" gate="G$1" pin="COPI/PB3"/>
<wire x1="340.36" y1="81.28" x2="340.36" y2="101.6" width="0.1524" layer="91"/>
<wire x1="340.36" y1="101.6" x2="358.14" y2="101.6" width="0.1524" layer="91"/>
<pinref part="J1" gate="G$1" pin="6"/>
<label x="358.14" y="111.76" size="1.016" layer="95" xref="yes"/>
<wire x1="358.14" y1="101.6" x2="358.14" y2="111.76" width="0.1524" layer="91"/>
<wire x1="358.14" y1="111.76" x2="345.44" y2="111.76" width="0.1524" layer="91"/>
</segment>
</net>
</nets>
</sheet>
</sheets>
</schematic>
</drawing>
</eagle>
